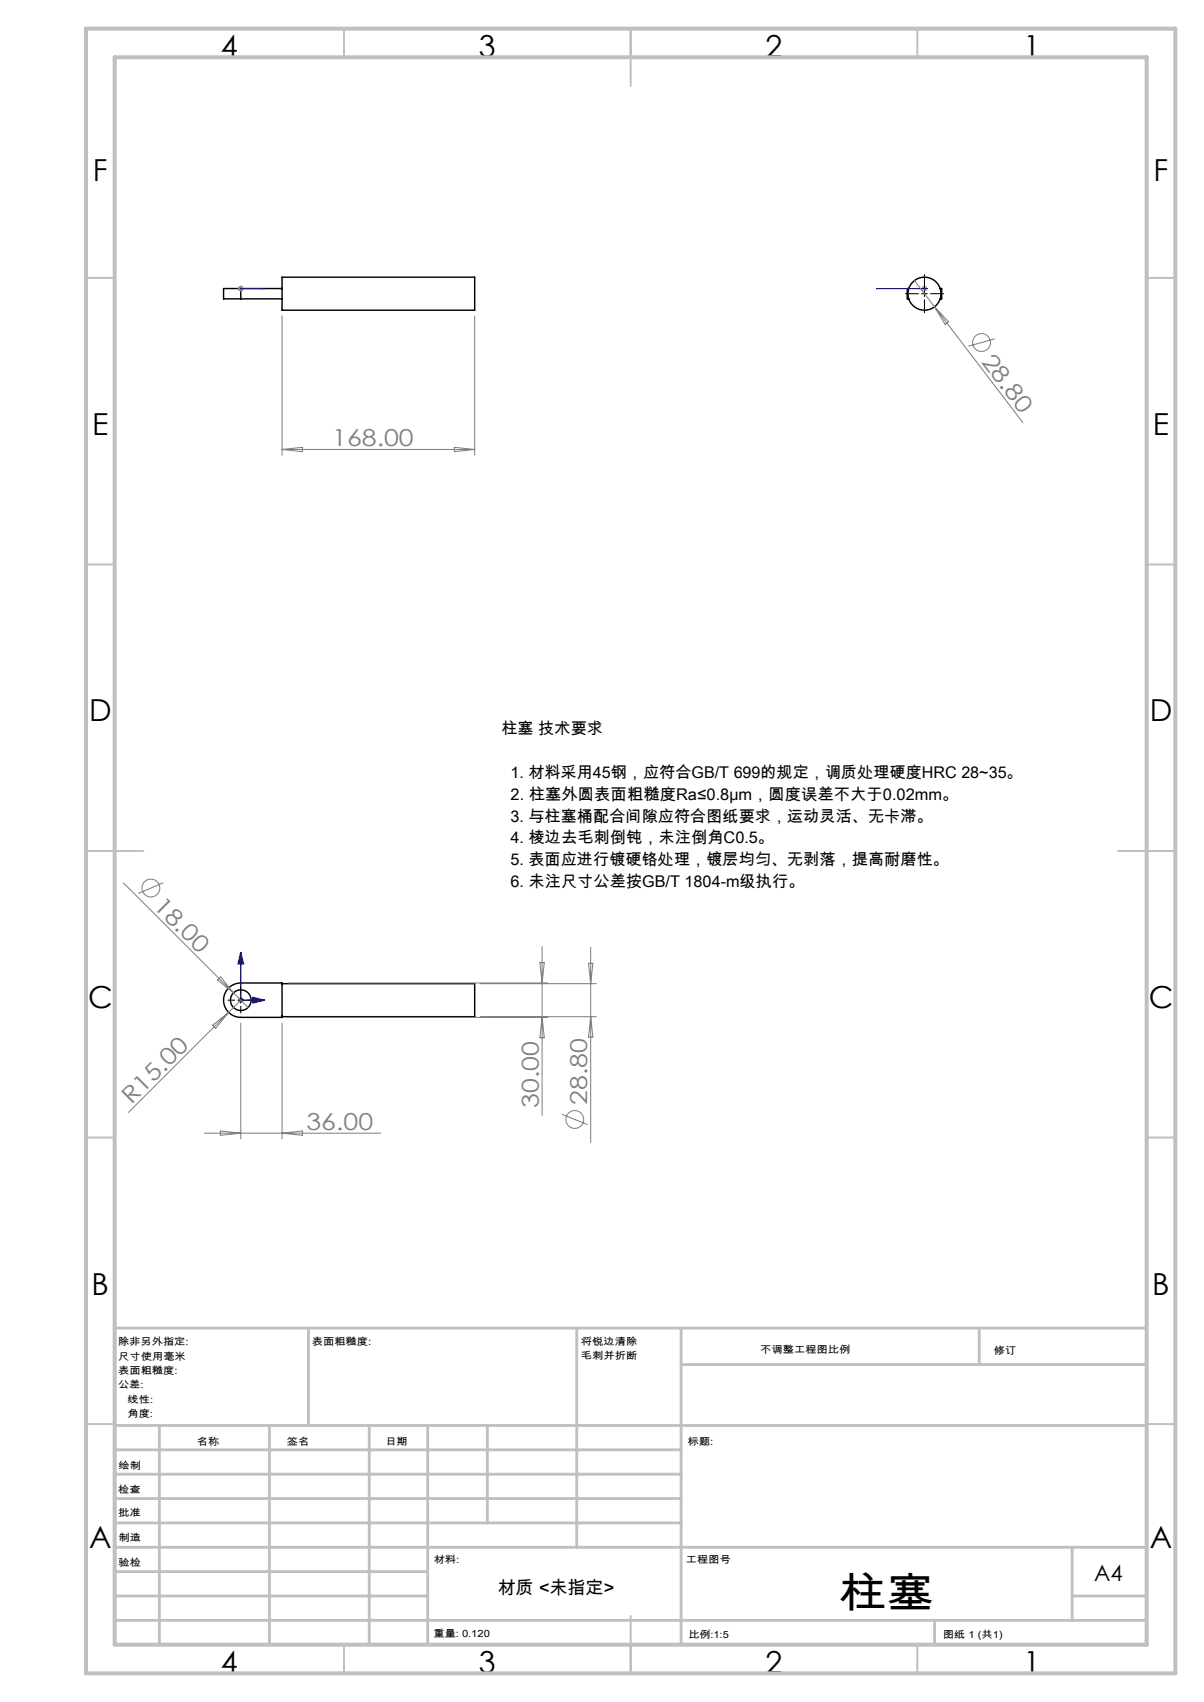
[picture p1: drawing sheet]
<svg xmlns="http://www.w3.org/2000/svg" width="210mm" height="297mm" viewBox="0 0 210 297" stroke-linecap="round" stroke-linejoin="round" font-family="sans-serif">
<g fill="none" stroke="#000" stroke-width=".25">
<path d="M42 50.4h-3v1.8h3M42 52.2h7.2M42 50.4v1.8M42 50.4h7.2M49.2 50.4v-2h33.6v5.7h-33.6v-1.9M49.2 50.4v1.8M158.5 50.4h-.3v1.8h.3M164 50.4h.2v1.8h-.2M39.8 172.5a3 3 0 0 1 2.2-1h7.2v6h-7.2a3 3 0 0 1-2.8-1.8 3 3 0 0 1 .6-3.2zM49.2 171.7h33.6v5.7h-33.6"/>
<circle cx="161.2" cy="51.3" r="2.88"/>
<circle cx="42" cy="174.5" r="1.8"/>
</g>
<g fill="none" stroke="#808080" stroke-width=".18">
<path d="M41.5 50.4h1M41.6 50l.7 .7M42 49.9v1M42.3 50l-.7 .7M49.2 55.1v24.3M82.8 55.1v24.3M159.5 49l18.9 24.8M160.7 50.4h1M160.9 50l.7 .7M161.2 49.9v1M161.6 50l-.7 .7M163 53.5l2.5 2.6-.7 .5z"/>
<path d="M173.5 59.1l-4.6 1.3M49.2 78.4h33.6M49.2 78.4l3.6-.3v.7zM79.2 78.1l3.6 .3-3.6 .4zM21.5 154.1l21.8 21.7M28.5 154l-4.4 1.9M37.1 178.9l2.8-2.2-2.3 2.7zM37.9 171l.6-.5 2.2 2.8zM41.5 174.5h1M42 174v1M42 178.5v20.2M42.3 174.2l-19.9 19.9"/>
<path d="M49.2 178.5v20.2M50.2 171.5h45.4M50.2 177.5h45.4M83.8 171.7h20.2M83.8 177.4h20.2M94.2 168h.7l-.3 3.5zM94.6 165.2v29.4M94.6 177.5l.3 3.6h-.7zM102.6 168.1h.8l-.4 3.6zM103 165.3v34.1M103 177.4l.4 3.6h-.8zM35.6 197.7h30.8"/>
<path d="M38.4 197.4l3.6 .3-3.6 .4zM49.2 197.7l3.6-.3v.7zM98 194.5l4.5 1.7"/>
<circle cx="171.2" cy="59.8" r="1.56"/>
<circle cx="26.3" cy="155" r="1.56"/>
<circle cx="100.2" cy="195.4" r="1.56"/>
</g>
<g fill="none" stroke="#00f" stroke-width=".18">
<path d="M41.5 50.4h1zM41.9 50.4h.2zM42 50.4h.1M42 50.4h4.2M44.1 50.4h2.1zM45.8 50.4h.4zM152.8 50.4h.5zM152.8 50.4h2.1zM152.8 50.4h8.4M160.7 50.4h1.1zM161.1 50.4h.2zM161.2 50.4h.1"/>
<path d="M42 166.1l.1 .5h-.2zM42 166.1l.5 2.1h-1zM42 166.1v8.4h4.2M44.1 174l2.1 .5-2.1 .6zM45.8 174.4l.4 .1-.4 .1z"/>
</g>
<path d="M160.2 51.3h-2.3M161.2 50.3v-2.4M161.2 52.3v2.3M162.2 51.3h2.4M41 174.5h-1.3M42 173.5v-1.3M42 175.5v1.3M43 174.5h1.3" fill="none" stroke="#000" stroke-width=".18" stroke-dasharray="15.2 1.3 1.3 1.3" stroke-linecap="butt"/>
<g fill="none" stroke="#c0c0c0" stroke-width=".35">
<path d="M60 5v5M110 5v10M160 5v5M15 48.5h5M200 48.5h5M15 98.5h5M200 98.5h5M15 148.5h10M195 148.5h10M15 198.5h5M200 198.5h5M15 248.5h5"/>
<path d="M200 248.5h5M60 287v5M110 282v10M160 287v5"/>
</g>
<g fill="none" stroke="#c0c0c0" stroke-width=".5">
<path d="M53.8 231.8v17M100.6 231.8v38.2M118.8 231.8v55.2M118.8 238.1h81.2M170.8 231.8v6.3M200 231.8h-180v55.2M20 248.8h180M20 257.3h98.8M20 253h98.8M27.8 248.8v38.2M47 248.8v38.2M64.4 248.8v38.2"/>
<path d="M74.6 248.8v38.2M85 248.8v17M20 265.8h98.8M20 261.5h98.8M20 278.5h54.6M20 274.3h54.6M20 270h180M187 278.5h13M187 270v12.8M20 282.8h180M163 282.8v4.2"/>
</g>
<path d="M15 5h190v287h-190zM20 10h180v277h-180z" fill="none" stroke="#c0c0c0" stroke-width=".7"/>
<path d="M160.7 51.3h1M161.2 50.8v1M41.5 174.5h1M42 174v1" fill="none" stroke="#000" stroke-width=".18"/>
<g fill="#00f">
<path d="M45.8 50.4h.4zM41.9 50.4h.2z"/>
<path d="M44.1 50.4h2.1zM41.5 50.4h1zM45.8 174.4l.4 .1-.4 .1zM42 166.1l.1 .5h-.2z"/>
<path d="M44.1 174l2.1 .5-2.1 .6zM42 166.1l.5 2.1h-1zM161.1 50.4h.2zM152.8 50.4h.5z"/>
<path d="M160.7 50.4h1.1zM152.8 50.4h2.1z"/>
</g>
<text font-size="7.4" x="146.3" y="280.5">柱塞</text>
<g font-size="5.3">
<text x="38.5" y="9.9">4</text>
<text x="83.5" y="9.9">3</text>
<text x="133.5" y="9.9">2</text>
<text x="178.5" y="9.9">1</text>
<text x="16.2" y="31.6">F</text>
<text x="201.2" y="31.6">F</text>
<text x="16.1" y="75.9">E</text>
<text x="201.1" y="75.9">E</text>
<text x="15.5" y="125.9">D</text>
<text x="200.5" y="125.9">D</text>
<text x="15.4" y="175.9">C</text>
<text x="200.4" y="175.9">C</text>
<text x="16" y="225.9">B</text>
<text x="201" y="225.9">B</text>
<text x="15.5" y="270.1">A</text>
<text x="200.5" y="270.1">A</text>
<text x="38.5" y="291.9">4</text>
<text x="83.5" y="291.9">3</text>
<text x="133.5" y="291.9">2</text>
<text x="178.5" y="291.9">1</text>
</g>
<g font-size="4.1" fill="#808080">
<text x="171" y="63.1" transform="rotate(53 171 63.1)">28.80</text>
<text x="57.9" y="77.9">168.00</text>
<text x="26.6" y="158.3" transform="rotate(45 26.6 158.3)">18.00</text>
<text x="22.9" y="192.8" transform="rotate(-45 22.9 192.8)">R15.00</text>
<text x="53.5" y="197.2">36.00</text>
<text x="94" y="193.4" transform="rotate(-90 94 193.4)">30.00</text>
<text x="102.4" y="192.8" transform="rotate(-90 102.4 192.8)">28.80</text>
</g>
<text font-size="3.9" x="190.9" y="275.8">A4</text>
<text font-size="3.2" x="86.8" y="278.1">材质 &lt;未指定&gt;</text>
<g font-size="2.8">
<text x="87.5" y="128.1">柱塞 技术要求</text>
<text x="89" y="135.7">1. 材料采用45钢，应符合GB/T 699的规定，调质处理硬度HRC 28~35。</text>
<text x="89" y="143.4">3. 与柱塞桶配合间隙应符合图纸要求，运动灵活、无卡滞。</text>
<text x="89.1" y="139.5">2. 柱塞外圆表面粗糙度Ra≤0.8μm，圆度误差不大于0.02mm。</text>
<text x="89" y="147.2">4. 棱边去毛刺倒钝，未注倒角C0.5。</text>
<text x="89" y="151">5. 表面应进行镀硬铬处理，镀层均匀、无剥落，提高耐磨性。</text>
<text x="89" y="154.8">6. 未注尺寸公差按GB/T 1804-m级执行。</text>
</g>
<g font-size="1.7">
<text x="20.6" y="234.8">除非另外指定:</text>
<text x="20.6" y="237.3">尺寸使用毫米</text>
<text x="20.6" y="239.8">表面粗糙度:</text>
<text x="54.4" y="234.8">表面粗糙度:</text>
<text x="101.3" y="234.7">将锐边清除</text>
<text x="101.3" y="237.2">毛刺并折断</text>
<text x="132.6" y="236.2">不调整工程图比例</text>
<text x="173.3" y="236.4">修订</text>
<text x="20.6" y="242.3">公差:</text>
<text x="22.2" y="244.8">线性:</text>
<text x="22.2" y="247.3">角度:</text>
<text x="20.7" y="256.3">绘制</text>
<text x="34.3" y="252.2">名称</text>
<text x="50" y="252.1">签名</text>
<text x="67.2" y="252.1">日期</text>
<text x="120" y="252.1">标题:</text>
<text x="20.6" y="260.5">检查</text>
<text x="20.6" y="264.5">批准</text>
<text x="20.7" y="269">制造</text>
<text x="20.7" y="273.3">验检</text>
<text x="75.6" y="272.7">材料:</text>
<text x="119.6" y="272.7">工程图号</text>
<text x="75.6" y="285.7">重量: 0.120</text>
<text x="120.1" y="285.8">比例:1:5</text>
<text x="164.5" y="285.8">图纸 1 (共1)</text>
</g>
</svg>
